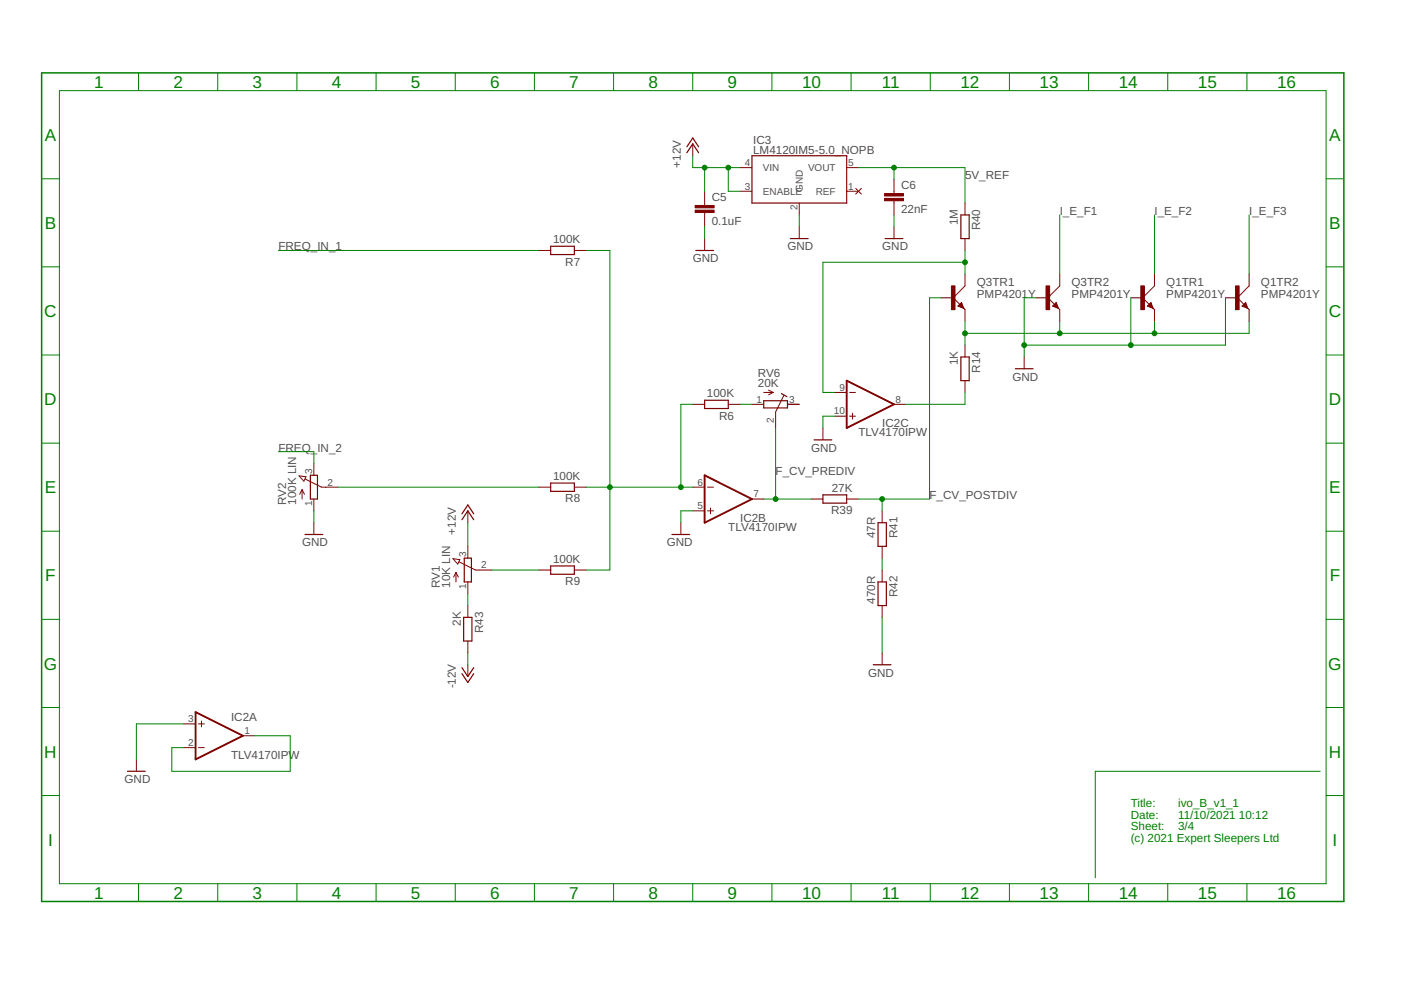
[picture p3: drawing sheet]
<svg xmlns="http://www.w3.org/2000/svg" width="297mm" height="210mm" viewBox="0 0 297 210" stroke-linecap="round" stroke-linejoin="round" font-family="sans-serif">
<path d="M179.5 80.7l10 5-10 5zM149.4 100.8l10 5-10 5zM41.5 151l10 5-10 5z" fill="none" stroke="#800000" stroke-width=".4"/>
<g fill="none" stroke="#800000" stroke-width=".21">
<path d="M146.9 30.5v2.5M156.9 35.5h2.5M179.5 35.5h2.5M181.4 39.9l1.2 1.2M182.6 39.9l-1.2 1.2M189.5 38v3M114.2 53.1h2.6M121.8 53.1h2.5M149.4 40.6v3M149.4 45.1v3M149.4 50.6v2.5M156.9 40.6h2.5"/>
<path d="M169.5 43.1v2.5M169.5 48.1v2.5M179.5 40.6h2.5M189.5 42.6v3M189.5 48.1v2.5M204.6 58.1v2.5l-2.5 2.5M204.6 43.1v2.5M204.6 50.6v2.5M224.7 58.1v2.5l-2.5 2.5M244.8 58.1v2.5l-2.5 2.5M264.8 58.1v2.5l-2.5 2.5M199.6 63.1h2.5"/>
<path d="M202.1 63.1l2.5 2.5v2.6M203.9 64.1l.5 1.3-1.3-.5zM204.6 73.2v2.5M217.1 75.7v2.5M219.7 63.1h2.5M222.2 63.1l2.2 2.3M223.9 64.1l.5 1.3-1.2-.5zM224.4 65.4l.3 .2v2.6M239.8 63.1h2.5M242.3 63.1l2.2 2.3M244 64.1l.5 1.3-1.2-.5zM244.5 65.4l.3 .2v2.6"/>
<path d="M259.8 63.1h2.5M262.3 63.1l2.3 2.3M263.3 64.9l.8-.8 .5 1.3zM264.6 65.4l.2 .2v2.6M66.5 98.3v2.5M146.9 85.7h2.5M154.4 85.7h2.5M159.4 85.7h2.5M161.9 83.2h2M162.9 82.7l1 .5M163.9 83.2l-1 .5M166.2 83.9l-1.8 3.5v3.3"/>
<path d="M167 85.7h2.5M174.5 90.7v2.6M177 83.2h2.5M177 88.2h2.5M180.1 83.2h1.3M180.1 88.2h1.3M180.8 87.6v1.3M189.5 85.7h2.5M204.6 80.7v2.5M63.4 100.9l1.5 .2-.5 .9zM64.1 103.8v2M64.1 103.8l-.6 1"/>
<path d="M64.1 103.8l.5 1M64.7 101.6l3.5 1.7h3.4M66.5 105.8v2.5M66.5 110.8v2.5M96 118.4l1.5 .3-.5 .9zM97.3 119.1l3.5 1.8h3.4M99.2 108.3v2.5M99.2 115.8v2.5M114.2 103.3h2.6M121.8 103.3h2.5M144.4 110.8v2.5M146.9 108.3h2.5"/>
<path d="M146.9 103.3h2.5M150 108.3h1.3M150 103.3h1.3M150.6 107.7v1.2M159.4 105.8h2.5M172 105.8h2.5M179.5 105.8h2.5M187 108.3v2.5M187 115.8v2.5M96.7 121.4v2M96.7 121.4l-.5 1M96.7 121.4l.5 1"/>
<path d="M99.2 123.4v2.5M99.2 128.4v2.5M99.2 135.9v2.5M114.2 120.9h2.6M121.8 120.9h2.5M187 120.9v2.5M187 128.4v2.5M187 138.4v2.5M38.9 153.5h2.6M38.9 158.5h2.6M42.1 153.5h1.2M42.1 158.5h1.2"/>
<path d="M42.7 152.9v1.2M51.5 156h2.5M99.2 140.9v2.5M28.9 161v2.5"/>
</g>
<g fill="none" stroke="#800000" stroke-width=".25">
<path d="M145.6 32.4l1.3-1.9 1.2 1.9M145.6 31.1l1.3-1.8 1.2 1.8M159.4 33h20.1v10.1h-20.1zM116.8 52.2h5v1.8h-5zM147.5 53.1h3.8M167.6 50.6h3.7M187.7 50.6h3.7M203.7 45.6h1.8v5h-1.8zM203.7 75.7h1.8v5h-1.8zM203.9 64.4l.2 .8-.8-.3zM203.9 64.6l-.3 .3M215.3 78.2h3.7"/>
<path d="M223.9 64.4l.3 .8-.8-.3zM223.9 64.6l-.2 .3M244 64.4l.3 .8-.8-.3zM244 64.6l-.2 .3M263.6 64.9l.5-.5 .3 .8zM264.1 64.6l-.3 .3M149.4 84.9h5v1.7h-5zM161.9 85h5.1v1.5h-5.1zM165.7 83.5l1.1 .6M172.6 93.3h3.8M64.7 113.3h3.7M65.8 100.8h1.5v5h-1.5z"/>
<path d="M97.9 110.2l1.3-1.9 1.2 1.9M97.9 108.9l1.3-1.8 1.2 1.8M98.4 118.3h1.5v5.1h-1.5zM116.8 102.4h5v1.8h-5zM116.8 120h5v1.8h-5zM142.5 113.3h3.7M174.5 104.9h5v1.8h-5zM186.2 110.8h1.7v5h-1.7zM98.3 130.9h1.8v5h-1.8zM186.2 123.4h1.7v5h-1.7zM97.9 141.6l1.3 1.8 1.2-1.8M97.9 142.8l1.3 1.9 1.2-1.9"/>
<path d="M185.1 140.9h3.8M27 163.5h3.8"/>
</g>
<g fill="#800000" stroke="#800000" stroke-width=".21">
<path d="M221.8 60.6h.7v5.1h-.7z"/>
<path d="M201.7 60.6h.8v5.1h-.8z"/>
<path d="M241.9 60.6h.7v5.1h-.7z"/>
<path d="M262 60.6h.7v5.1h-.7z"/>
<path d="M147.4 44.6h4v.5h-4z"/>
<path d="M147.4 43.6h4v.5h-4z"/>
<path d="M187.5 42.1h4.1v.5h-4.1z"/>
<path d="M187.5 41h4.1v.6h-4.1z"/>
</g>
<path d="M8.8 15.5h276.1v175.6h-276.1z" fill="none" stroke="#008000" stroke-width=".32"/>
<g fill="none" stroke="#008000" stroke-width=".21">
<path d="M12.6 19.2h268.6v168.2h-268.6zM29.4 15.5v3.7M46.2 15.5v3.7M62.9 15.5v3.7M79.7 15.5v3.7M96.5 15.5v3.7M113.3 15.5v3.7M130.1 15.5v3.7M146.9 15.5v3.7M163.7 15.5v3.7M180.4 15.5v3.7M197.2 15.5v3.7"/>
<path d="M214 15.5v3.7M230.8 15.5v3.7M247.6 15.5v3.7M264.4 15.5v3.7M8.8 37.9h3.8M146.9 33v2.5h10M149.4 35.5v5.1M154.4 35.5v5.1h2.5M182 35.5h22.6v7.6M189.5 35.5v2.5M281.2 37.9h3.7M8.8 56.6h3.8"/>
<path d="M59 53.1h55.2M124.3 53.1h5v67.8h-5M149.4 48.1v2.5M169.5 45.6v2.5M189.5 45.6v2.5M204.6 55.6h-30.1v27.6h2.5M204.6 53.1v5M224.7 45.6v12.5M244.8 45.6v12.5M264.8 45.6v12.5M281.2 56.6h3.7M8.8 75.3h3.8"/>
<path d="M199.6 63.1h-2.5v42.7h-15.1M204.6 68.2v5M219.7 63.1h-2.6v12.6M224.7 68.2v2.5M239.8 63.1v10.1M244.8 68.2v2.5M259.8 63.1v10.1h-42.7M264.8 68.2v2.5h-60.2M281.2 75.3h3.7M8.8 94h3.8M59 95.8h7.5v2.5M146.9 85.7h-2.5v17.6"/>
<path d="M156.9 85.7h2.5M164.4 90.7v15.1M177 88.2h-2.5v2.5M204.6 83.2v2.5h-12.6M281.2 94h3.7M8.8 112.6h3.8M66.5 108.3v2.5M71.6 103.3h42.6M99.2 110.8v5M124.3 103.3h22.6M146.9 108.3h-2.5v2.5M161.9 105.8h10.1"/>
<path d="M187 105.8v2.5M187 118.3v2.6M281.2 112.6h3.7M8.8 131.3h3.8M99.2 125.9v2.5M99.2 138.4v2.5M104.2 120.9h10M187 130.9v7.5M281.2 131.3h3.7M8.8 150h3.8M38.9 153.5h-10v7.5M54 156h7.5v7.5h-25.1v-5h2.5"/>
<path d="M281.2 150h3.7M8.8 168.7h3.8M279.9 163.5h-47.7v22.6M281.2 168.7h3.7M29.4 187.4v3.7M46.2 187.4v3.7M62.9 187.4v3.7M79.7 187.4v3.7M96.5 187.4v3.7M113.3 187.4v3.7M130.1 187.4v3.7M146.9 187.4v3.7"/>
<path d="M163.7 187.4v3.7M180.4 187.4v3.7M197.2 187.4v3.7M214 187.4v3.7M230.8 187.4v3.7M247.6 187.4v3.7M264.4 187.4v3.7"/>
</g>
<g fill="#008000" stroke="#008000" stroke-width=".21">
<circle cx="217.1" cy="73.2" r=".51"/>
<circle cx="239.8" cy="73.2" r=".51"/>
<circle cx="129.3" cy="103.3" r=".51"/>
<circle cx="144.4" cy="103.3" r=".51"/>
<circle cx="164.4" cy="105.8" r=".51"/>
<circle cx="154.4" cy="35.5" r=".51"/>
<circle cx="149.4" cy="35.5" r=".51"/>
<circle cx="187" cy="105.8" r=".51"/>
<circle cx="224.7" cy="70.7" r=".51"/>
<circle cx="244.8" cy="70.7" r=".51"/>
<circle cx="204.6" cy="70.7" r=".51"/>
<circle cx="204.6" cy="55.6" r=".51"/>
<circle cx="189.5" cy="35.5" r=".51"/>
</g>
<g font-size="3.6" fill="#008000">
<text x="20" y="18.6">1</text>
<text x="36.8" y="18.6">2</text>
<text x="53.5" y="18.6">3</text>
<text x="70.3" y="18.6">4</text>
<text x="87.1" y="18.6">5</text>
<text x="103.9" y="18.6">6</text>
<text x="120.7" y="18.6">7</text>
<text x="137.5" y="18.6">8</text>
<text x="154.3" y="18.6">9</text>
<text x="170" y="18.6">10</text>
<text x="187" y="18.6">11</text>
<text x="203.6" y="18.6">12</text>
<text x="220.4" y="18.6">13</text>
<text x="237.2" y="18.6">14</text>
<text x="254" y="18.6">15</text>
<text x="270.8" y="18.6">16</text>
<text x="9.5" y="29.8">A</text>
<text x="281.8" y="29.8">A</text>
<text x="9.5" y="48.5">B</text>
<text x="281.8" y="48.5">B</text>
<text x="9.4" y="67.2">C</text>
<text x="281.7" y="67.2">C</text>
<text x="9.4" y="85.9">D</text>
<text x="281.7" y="85.9">D</text>
<text x="9.5" y="104.6">E</text>
<text x="281.8" y="104.6">E</text>
<text x="9.6" y="123.3">F</text>
<text x="281.9" y="123.3">F</text>
<text x="9.3" y="142">G</text>
<text x="281.6" y="142">G</text>
<text x="9.4" y="160.6">H</text>
<text x="281.7" y="160.6">H</text>
<text x="10.2" y="179.3">I</text>
<text x="282.5" y="179.3">I</text>
<text x="20" y="190.5">1</text>
<text x="36.8" y="190.5">2</text>
<text x="53.5" y="190.5">3</text>
<text x="70.3" y="190.5">4</text>
<text x="87.1" y="190.5">5</text>
<text x="103.9" y="190.5">6</text>
<text x="120.7" y="190.5">7</text>
<text x="137.5" y="190.5">8</text>
<text x="154.3" y="190.5">9</text>
<text x="170" y="190.5">10</text>
<text x="187" y="190.5">11</text>
<text x="203.6" y="190.5">12</text>
<text x="220.4" y="190.5">13</text>
<text x="237.2" y="190.5">14</text>
<text x="254" y="190.5">15</text>
<text x="270.8" y="190.5">16</text>
</g>
<g font-size="2.5" fill="#505050">
<text x="144.4" y="35.5" transform="rotate(-90 144.4 35.5)">+12V</text>
<text x="159.7" y="32.6">LM4120IM5-5.0_NOPB</text>
<text x="159.7" y="30.6">IC3</text>
<text x="191.1" y="40.2">C6</text>
<text x="204.6" y="38">5V_REF</text>
<text x="150.9" y="47.7">0.1uF</text>
<text x="150.9" y="42.7">C5</text>
<text x="191.1" y="45.2">22nF</text>
<text x="203.1" y="47.8" transform="rotate(-90 203.1 47.8)">1M</text>
<text x="224.7" y="45.6">I_E_F1</text>
<text x="244.8" y="45.6">I_E_F2</text>
<text x="264.8" y="45.6">I_E_F3</text>
<text x="59" y="53.1">FREQ_IN_1</text>
<text x="117.3" y="51.6">100K</text>
<text x="167" y="53.1">GND</text>
<text x="187" y="53.1">GND</text>
<text x="207.8" y="48.9" transform="rotate(-90 207.8 48.9)">R40</text>
<text x="119.9" y="56.3">R7</text>
<text x="146.9" y="55.6">GND</text>
<text x="207.1" y="63.1">PMP4201Y</text>
<text x="207.1" y="60.6">Q3TR1</text>
<text x="227.2" y="63.1">PMP4201Y</text>
<text x="227.2" y="60.6">Q3TR2</text>
<text x="247.3" y="63.1">PMP4201Y</text>
<text x="247.3" y="60.6">Q1TR1</text>
<text x="267.4" y="63.1">PMP4201Y</text>
<text x="267.4" y="60.6">Q1TR2</text>
<text x="203.1" y="77.5" transform="rotate(-90 203.1 77.5)">1K</text>
<text x="160.7" y="82">20K</text>
<text x="160.7" y="79.8">RV6</text>
<text x="207.8" y="79" transform="rotate(-90 207.8 79)">R14</text>
<text x="214.6" y="80.7">GND</text>
<text x="149.9" y="84.2">100K</text>
<text x="152.5" y="89">R6</text>
<text x="59" y="95.8">FREQ_IN_2</text>
<text x="172" y="95.8">GND</text>
<text x="182" y="92.5">TLV4170IPW</text>
<text x="187" y="90.6">IC2C</text>
<text x="117.3" y="101.8">100K</text>
<text x="164.4" y="100.8">F_CV_PREDIV</text>
<text x="60.7" y="107.1" transform="rotate(-90 60.7 107.1)">RV2</text>
<text x="62.8" y="107.1" transform="rotate(-90 62.8 107.1)">100K LIN</text>
<text x="119.9" y="106.5">R8</text>
<text x="176.4" y="104.3">27K</text>
<text x="197.1" y="105.8">F_CV_POSTDIV</text>
<text x="96.7" y="113.3" transform="rotate(-90 96.7 113.3)">+12V</text>
<text x="154.4" y="112.6">TLV4170IPW</text>
<text x="156.9" y="110.7">IC2B</text>
<text x="176.2" y="109">R39</text>
<text x="64" y="115.8">GND</text>
<text x="117.3" y="119.4">100K</text>
<text x="141.4" y="115.8">GND</text>
<text x="185.5" y="114.1" transform="rotate(-90 185.5 114.1)">47R</text>
<text x="190.3" y="114.1" transform="rotate(-90 190.3 114.1)">R41</text>
<text x="93.3" y="124.6" transform="rotate(-90 93.3 124.6)">RV1</text>
<text x="95.4" y="124.6" transform="rotate(-90 95.4 124.6)">10K LIN</text>
<text x="119.9" y="124.1">R9</text>
<text x="185.5" y="128" transform="rotate(-90 185.5 128)">470R</text>
<text x="190.3" y="126.7" transform="rotate(-90 190.3 126.7)">R42</text>
<text x="97.7" y="132.7" transform="rotate(-90 97.7 132.7)">2K</text>
<text x="102.4" y="134.2" transform="rotate(-90 102.4 134.2)">R43</text>
<text x="184" y="143.4">GND</text>
<text x="96.7" y="146" transform="rotate(-90 96.7 146)">-12V</text>
<text x="49" y="152.9">IC2A</text>
<text x="49" y="161">TLV4170IPW</text>
<text x="26.4" y="166">GND</text>
</g>
<g font-size="2.5" fill="#008000">
<text x="239.7" y="171.1">Title:</text>
<text x="239.7" y="173.6">Date:</text>
<text x="249.8" y="171.1">ivo_B_v1_1</text>
<text x="249.8" y="173.6">11/10/2021</text>
<text x="262.7" y="173.6">10:12</text>
<text x="239.7" y="176.1">Sheet:</text>
<text x="239.7" y="178.6">(c) 2021 Expert Sleepers Ltd</text>
<text x="249.8" y="176.1">3/4</text>
</g>
<g font-size="2.1" fill="#505050">
<text x="157.9" y="35.2">4</text>
<text x="179.9" y="35.2">5</text>
<text x="157.9" y="40.2">3</text>
<text x="161.7" y="41.3">ENABLE</text>
<text x="161.7" y="36.3">VIN</text>
<text x="170.2" y="40.8" transform="rotate(-90 170.2 40.8)">GND</text>
<text x="171.3" y="36.3">VOUT</text>
<text x="173" y="41.3">REF</text>
<text x="179.9" y="40.2">1</text>
<text x="169.1" y="44.6" transform="rotate(-90 169.1 44.6)">2</text>
<text x="178" y="82.9">9</text>
<text x="160.4" y="85.4">1</text>
<text x="164.1" y="89.8" transform="rotate(-90 164.1 89.8)">2</text>
<text x="167.3" y="85.4">3</text>
<text x="176.8" y="87.9">10</text>
<text x="189.9" y="85.4">8</text>
<text x="66.2" y="100.4" transform="rotate(-90 66.2 100.4)">3</text>
<text x="66.2" y="107.3" transform="rotate(-90 66.2 107.3)">1</text>
<text x="69.4" y="102.9">2</text>
<text x="147.8" y="102.9">6</text>
<text x="147.8" y="108">5</text>
<text x="159.8" y="105.5">7</text>
<text x="98.8" y="118" transform="rotate(-90 98.8 118)">3</text>
<text x="98.8" y="124.9" transform="rotate(-90 98.8 124.9)">1</text>
<text x="102" y="120.5">2</text>
<text x="39.9" y="153.1">3</text>
<text x="51.8" y="155.6">1</text>
<text x="39.9" y="158.2">2</text>
</g>
</svg>
